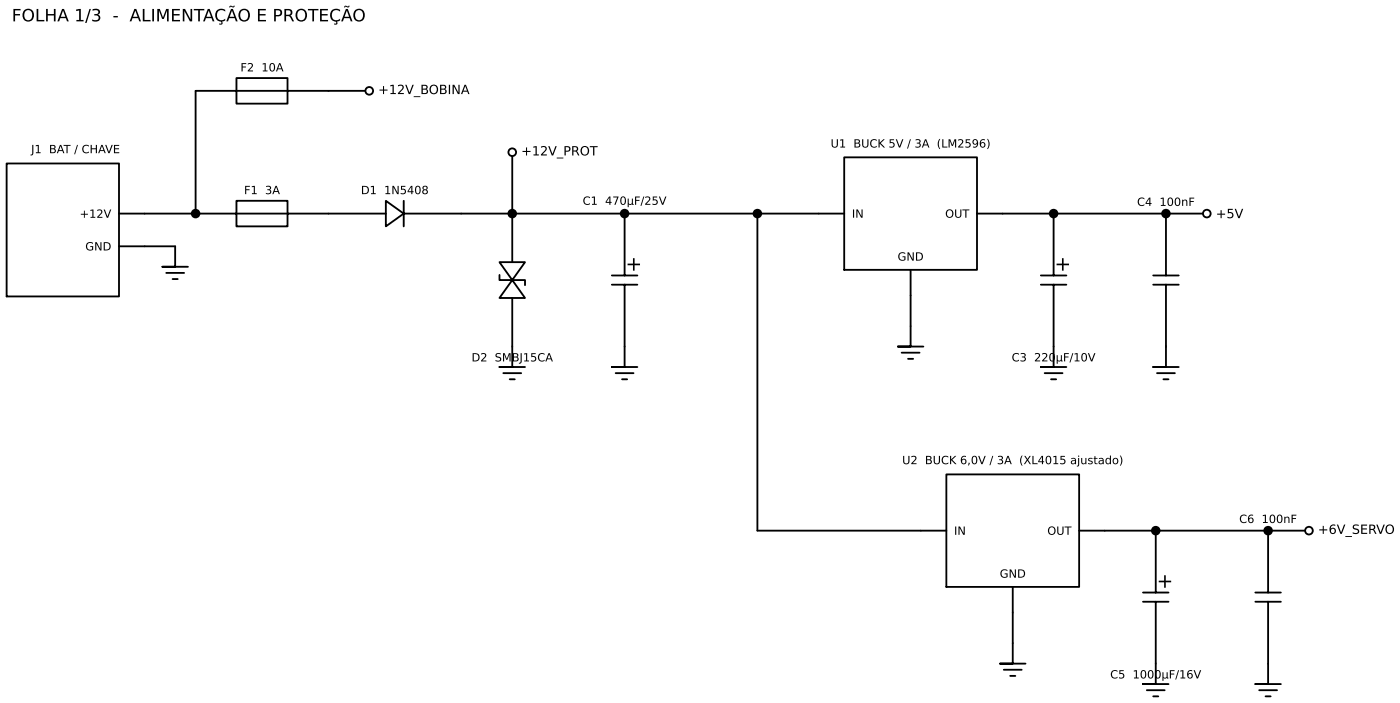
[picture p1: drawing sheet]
<svg xmlns="http://www.w3.org/2000/svg" width="348mm" height="175mm" viewBox="0 0 348 175" stroke-linecap="round" stroke-linejoin="round" font-family="sans-serif">
<g fill="none" stroke="#000" stroke-width=".46">
<path d="M91.8 22.6h-33v3.1h12.7v-6.3h-12.7v3.2h-10.2v30.4M127.4 37.8v15.2M209.9 39.1h33.1v27.9h-33.1zM1.7 40.6h27.9v33h-27.9zM29.6 53h19M48.6 53h10.2v-3.1h12.7v6.3h-12.7v-3.2h37.1M95.9 49.9l4.5 3.1-4.5 3.2zM100.4 53h27M100.4 49.9v6.3M127.4 53h27.9M127.4 53v12.1M155.3 53h33"/>
<path d="M155.3 53v15.4M188.3 53h21.6M188.3 53v78.8h47M243 53h19M262 53h27.9M262 53v15.4M289.9 53h10.2M289.9 53v15.4M29.6 61.2h14v5.1h-3.2h6.3M41.3 67.8h4.5M42.9 69.3h1.3M124.2 65.1h6.4l-3.2 4.5z"/>
<path d="M124.2 68.3v1.3h6.4v1.2M127.4 69.6l3.2 4.4h-6.4zM127.4 74v17.1h-3.2h6.4M152.1 68.4h6.4M152.1 70.7h6.4M155.3 70.7v20.4h-3.2h6.4M226.4 67v19.1h-3.1h6.3M258.8 68.4h6.4M258.8 70.7h6.4M262 70.7v20.4h-3.2h6.4M286.8 68.4h6.3M286.8 70.7h6.3"/>
<path d="M289.9 70.7v20.4h-3.1h6.3M125.2 92.7h4.4M126.7 94.2h1.3M153.1 92.7h4.4M154.7 94.2h1.3M224.2 87.6h4.5M225.8 89.1h1.3M259.8 92.7h4.4M261.4 94.2h1.2M287.7 92.7h4.5M289.3 94.2h1.3M235.3 117.8h33.1v28h-33.1z"/>
<path d="M268.4 131.8h19M287.4 131.8h27.9M287.4 131.8v15.4M315.3 131.8h10.2M315.3 131.8v15.4M251.8 145.8v19h-3.1h6.3M284.2 147.2h6.4M284.2 149.4h6.4M287.4 149.4v20.5h-3.2h6.4M312.2 147.2h6.3M312.2 149.4h6.3M315.3 149.4v20.5h-3.1h6.3"/>
<path d="M249.6 166.3h4.5M251.2 167.9h1.3M285.2 171.4h4.4M286.8 172.9h1.2M313.1 171.4h4.5M314.7 172.9h1.3"/>
</g>
<circle cx="48.6" cy="53" r=".95" fill="#000" stroke="#000" stroke-width=".46"/>
<circle cx="91.8" cy="22.6" r=".95" fill="#fff" stroke="#000" stroke-width=".46"/>
<circle cx="127.4" cy="53" r=".95" fill="#000" stroke="#000" stroke-width=".46"/>
<circle cx="127.4" cy="37.8" r=".95" fill="#fff" stroke="#000" stroke-width=".46"/>
<g fill="#000" stroke="#000" stroke-width=".46">
<circle cx="155.3" cy="53" r=".95"/>
<circle cx="188.3" cy="53" r=".95"/>
<circle cx="262" cy="53" r=".95"/>
<circle cx="289.9" cy="53" r=".95"/>
</g>
<circle cx="300.1" cy="53" r=".95" fill="#fff" stroke="#000" stroke-width=".46"/>
<g fill="#000" stroke="#000" stroke-width=".46">
<circle cx="287.4" cy="131.8" r=".95"/>
<circle cx="315.3" cy="131.8" r=".95"/>
</g>
<circle cx="325.5" cy="131.8" r=".95" fill="#fff" stroke="#000" stroke-width=".46"/>
<g font-size="4.9">
<text x="155.5" y="67.2">+</text>
<text x="262.2" y="67.2">+</text>
<text x="287.6" y="146">+</text>
</g>
<text font-size="4.2" x="2.9" y="5.3">FOLHA 1/3 - ALIMENTAÇÃO E PROTEÇÃO</text>
<g font-size="3.2">
<text x="94" y="23.4">+12V_BOBINA</text>
<text x="129.6" y="38.6">+12V_PROT</text>
<text x="302.3" y="54.2">+5V</text>
<text x="327.7" y="132.6">+6V_SERVO</text>
</g>
<g font-size="2.8">
<text x="59.8" y="17.7">F2 10A</text>
<text x="7.7" y="38">J1 BAT / CHAVE</text>
<text x="206.5" y="36.6">U1 BUCK 5V / 3A (LM2596)</text>
<text x="60.7" y="48.2">F1 3A</text>
<text x="89.7" y="48.2">D1 1N5408</text>
<text x="144.9" y="50.9">C1 470µF/25V</text>
<text x="282.8" y="51.1">C4 100nF</text>
<text x="19.8" y="54.1">+12V</text>
<text x="211.8" y="54.1">IN</text>
<text x="235" y="54.1">OUT</text>
<text x="21.2" y="62.2">GND</text>
<text x="223.2" y="64.7">GND</text>
<text x="117.3" y="89.8">D2 SMBJ15CA</text>
<text x="251.6" y="89.8">C3 220µF/10V</text>
<text x="224.3" y="115.3">U2 BUCK 6,0V / 3A (XL4015 ajustado)</text>
<text x="308.2" y="129.9">C6 100nF</text>
<text x="237.2" y="132.8">IN</text>
<text x="260.4" y="132.8">OUT</text>
<text x="248.6" y="143.5">GND</text>
<text x="276.1" y="168.5">C5 1000µF/16V</text>
</g>
</svg>
